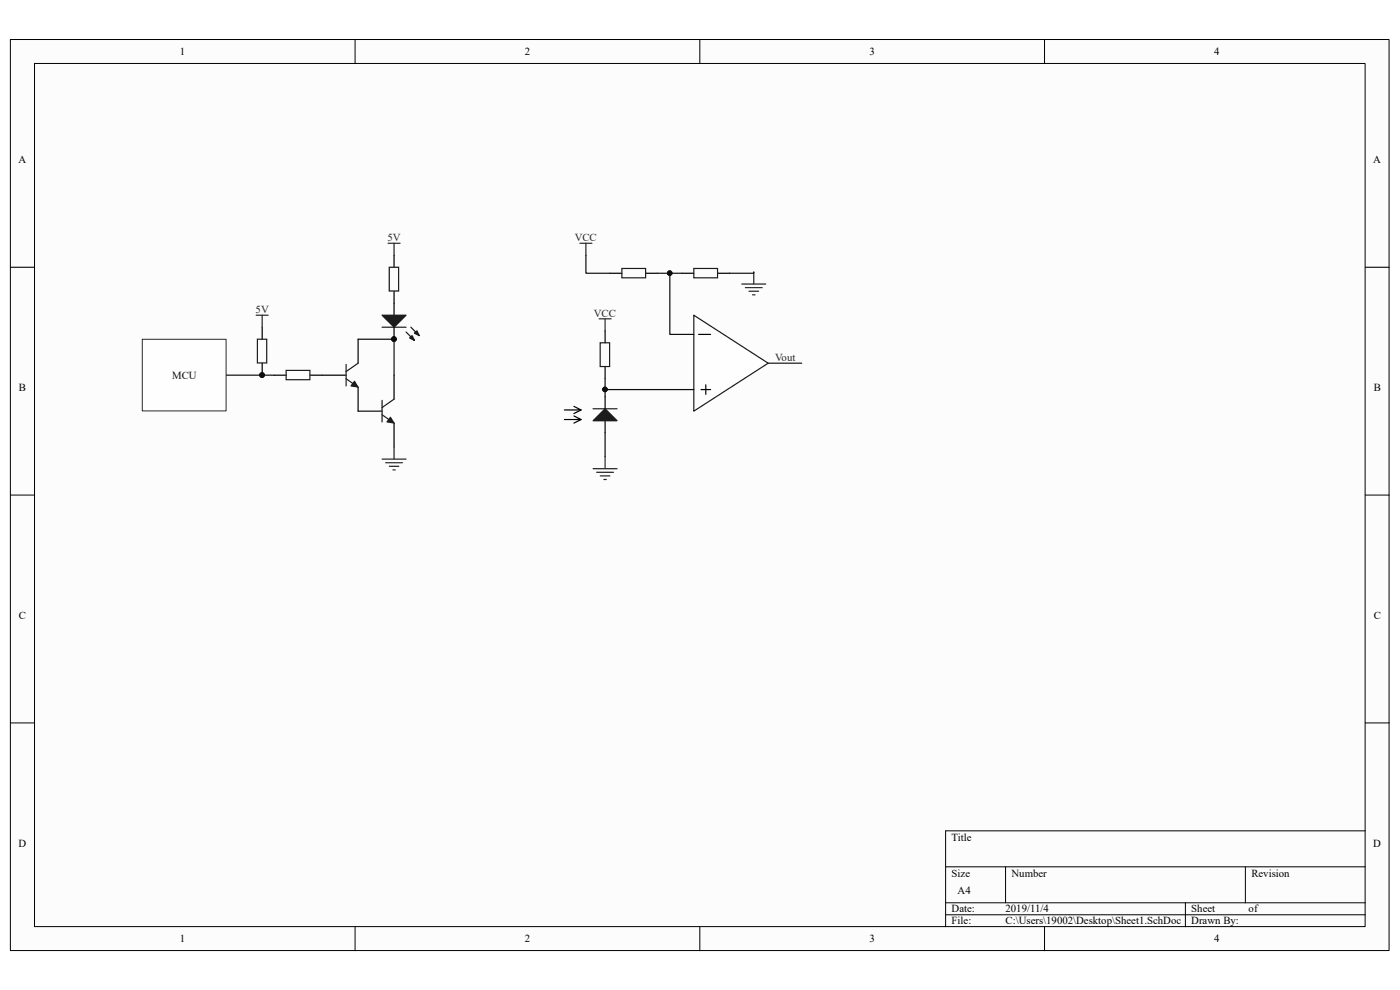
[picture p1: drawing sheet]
<svg xmlns="http://www.w3.org/2000/svg" width="297mm" height="210mm" viewBox="0 0 297 210" stroke-linecap="round" stroke-linejoin="round" font-family="sans-serif">
<path d="M2.2 8.4h292.5v193.2h-292.5z" fill="#fcfcfc"/>
<path d="M2.2 8.4h292.5v193.2h-292.5z" fill="none" stroke="#000" stroke-width=".21"/>
<path d="M7.4 13.5h282.2v183.1h-282.2z" fill="#fcfcfc"/>
<g fill="none" stroke="#000" stroke-width=".21">
<path d="M7.3 13.5h282.3v183.1h-282.3zM75.3 8.4v5.1M148.5 8.4v5.1M221.6 8.4v5.1M2.2 56.7h5.1M289.6 56.7h5.1M2.2 105h5.1M289.6 105h5.1M2.2 153.3h5.1M289.6 153.3h5.1M289.6 176.2h-89v20.4M75.3 196.6v5.1"/>
<path d="M148.5 196.6v5.1M200.6 183.9h89M200.6 191.5h89M200.6 194h89M213.3 183.9v7.6M221.6 196.6v5.1M251.5 191.5v5.1M264.2 183.9v7.6"/>
</g>
<path d="M68.3 79.6h5.1M76 72v5M76 82.1v5.1" fill="none" stroke="#000" stroke-width=".25"/>
<path d="M73.4 77.3v4.6M76 77l-2.6 1.8M73.4 80.3l2.6 1.8" fill="none" stroke="#1c1c1c" stroke-width=".25"/>
<path d="M75.2 80.9l.8 1.2-1.6-.2z" fill="#1c1c1c"/>
<path d="M75.2 80.9l.8 1.2-1.6-.2z" fill="none" stroke="#1c1c1c" stroke-width=".21"/>
<path d="M55.6 69.4v2.6M55.6 77v2.6M58.2 79.6h2.5M65.8 79.6h2.5" fill="none" stroke="#000" stroke-width=".25"/>
<path d="M54.6 72h2v5h-2zM60.7 78.6h5v1.9h-5z" fill="none" stroke="#1c1c1c" stroke-width=".25"/>
<circle cx="55.6" cy="79.6" r=".48" fill="#0e0e0e" stroke="#0e0e0e" stroke-width=".21"/>
<path d="M48 79.6h10.2" fill="none" stroke="#0e0e0e" stroke-width=".25"/>
<path d="M82.3 51.6h2.6M83.6 51.6v2.5M54.3 66.9h2.6M55.6 66.9v2.5" fill="none" stroke="#262626" stroke-width=".25"/>
<path d="M30.2 72h17.8v15.2h-17.8z" fill="#fefefe"/>
<path d="M30.2 72h17.8v15.2h-17.8z" fill="none" stroke="#262626" stroke-width=".21"/>
<path d="M83.6 54.1v2.6M83.6 61.8v5.1M83.6 69.4v2.6" fill="none" stroke="#000" stroke-width=".25"/>
<path d="M82.6 56.7h2v5h-2z" fill="none" stroke="#1c1c1c" stroke-width=".25"/>
<circle cx="83.6" cy="71.9" r=".48" fill="#0e0e0e" stroke="#0e0e0e" stroke-width=".21"/>
<path d="M81.1 66.9h5l-2.5 2.5z" fill="#1c1c1c"/>
<path d="M81.1 66.9h5l-2.5 2.5zM86.1 70.4l1.8 1.8M87.2 69.4l1.7 1.8" fill="none" stroke="#1c1c1c" stroke-width=".25"/>
<path d="M87.4 71.2l.5 1-1-.5z" fill="#1c1c1c"/>
<path d="M87.4 71.2l.5 1-1-.5z" fill="none" stroke="#1c1c1c" stroke-width=".25"/>
<path d="M88.4 70.2l.5 1-1-.5z" fill="#1c1c1c"/>
<path d="M81.1 69.4h5M87.9 70.7l.5-.5 .5 1zM81.1 88l2.5 1.8M81.1 84.9v4.6M83.6 84.7l-2.5 1.8" fill="none" stroke="#1c1c1c" stroke-width=".25"/>
<circle cx="83.6" cy="71.9" r=".48" fill="#0e0e0e" stroke="#0e0e0e" stroke-width=".21"/>
<path d="M83.6 79.6v5.1M76 87.2h5.1M83.6 89.8v5" fill="none" stroke="#000" stroke-width=".25"/>
<path d="M82.8 88.5l.8 1.3-1.5-.3z" fill="#1c1c1c"/>
<path d="M82.8 88.5l.8 1.3-1.5-.3z" fill="none" stroke="#1c1c1c" stroke-width=".21"/>
<path d="M124.3 54.1v3.9h5.1M139.6 58h5M76 72h7.6v7.6" fill="none" stroke="#0e0e0e" stroke-width=".25"/>
<g fill="#0e0e0e" stroke="#0e0e0e" stroke-width=".21">
<circle cx="83.6" cy="71.9" r=".48"/>
<circle cx="142.1" cy="57.9" r=".48"/>
</g>
<path d="M123 51.6h2.6M124.3 51.6v2.5M127.1 67.6h2.5M128.4 67.6v2.6M81.1 97.4h5M81.8 98.2h3.6M82.6 98.9h2M83.3 99.7h.6M83.6 94.8v2.6" fill="none" stroke="#262626" stroke-width=".25"/>
<path d="M129.4 58h2.5M137 58h2.6M144.6 58h2.6M152.3 58h2.5M128.4 70.2v2.5M128.4 77.8v2.5M128.4 84.2v2.5M128.4 89.2v2.6" fill="none" stroke="#000" stroke-width=".25"/>
<path d="M131.9 56.9h5.1v2h-5.1zM147.2 56.9h5v2h-5zM127.3 72.7h2v5.1h-2z" fill="none" stroke="#1c1c1c" stroke-width=".25"/>
<path d="M125.8 89.2l2.6-2.5 2.5 2.5z" fill="#1c1c1c"/>
<path d="M125.8 89.2l2.6-2.5 2.5 2.5zM125.8 86.7h5.1" fill="none" stroke="#1c1c1c" stroke-width=".25"/>
<path d="M125.8 99.4h5.1M128.4 96.9v2.5M126.6 100.2h3.5M127.3 100.9h2.1M128.1 101.7h.5" fill="none" stroke="#262626" stroke-width=".25"/>
<path d="M128.4 91.8v5.1" fill="none" stroke="#0e0e0e" stroke-width=".25"/>
<path d="M121.8 88.2l1.5 .8h-3.6M121.8 86.2l1.5 .8h-3.6M123.3 89l-1.5 .8M123.3 87l-1.5 .7" fill="none" stroke="#000" stroke-width=".25"/>
<path d="M147.2 66.9l15.8 10.1-15.8 10.2z" fill="#fefefe"/>
<path d="M147.2 66.9l15.8 10.1-15.8 10.2z" fill="none" stroke="#1c1c1c" stroke-width=".25"/>
<path d="M142.1 58v12.9h5.1M159.9 57.7v.3h-5.1M163 77h7.1M128.4 80.3v3.9M128.4 82.6h18.8" fill="none" stroke="#0e0e0e" stroke-width=".25"/>
<g fill="#0e0e0e" stroke="#0e0e0e" stroke-width=".21">
<circle cx="142.1" cy="57.9" r=".48"/>
<circle cx="128.3" cy="82.6" r=".48"/>
</g>
<path d="M148.2 70.9h2.5M148.7 82.6h2M149.7 81.6v2.1" fill="none" stroke="#000" stroke-width=".25"/>
<path d="M159.9 57.7v2.6M157.4 60.3h5M158.1 61h3.6M158.9 61.8h2M159.7 62.5h.5" fill="none" stroke="#262626" stroke-width=".25"/>
<g font-size="2.3">
<text x="38.2" y="11.7">1</text>
<text x="111.3" y="11.7">2</text>
<text x="184.4" y="11.7">3</text>
<text x="257.6" y="11.7">4</text>
<text x="3.9" y="34.6">A</text>
<text x="291.3" y="34.6">A</text>
<text x="4" y="82.9">B</text>
<text x="291.4" y="82.9">B</text>
<text x="4" y="131.2">C</text>
<text x="291.4" y="131.2">C</text>
<text x="3.9" y="179.6">D</text>
<text x="201.9" y="178.3">Title</text>
<text x="291.3" y="179.6">D</text>
<text x="201.9" y="185.9">Size</text>
<text x="214.6" y="185.9">Number</text>
<text x="265.5" y="185.9">Revision</text>
<text x="203.2" y="189.7">A4</text>
<text x="201.9" y="193.5">Date:</text>
<text x="201.9" y="196.1">File:</text>
<text x="213.3" y="193.5">2019/11/4</text>
<text x="213.3" y="196.1">C:\Users\19002\Desktop\Sheet1.SchDoc</text>
<text x="252.7" y="193.5">Sheet</text>
<text x="252.7" y="196.1">Drawn By:</text>
<text x="264.9" y="193.5">of</text>
<text x="38.2" y="199.9">1</text>
<text x="111.3" y="199.9">2</text>
<text x="184.4" y="199.9">3</text>
<text x="257.6" y="199.9">4</text>
</g>
<g font-size="2.3" fill="#262626">
<text x="82.2" y="51.1">5V</text>
<text x="121.9" y="51.1">VCC</text>
<text x="54.2" y="66.4">5V</text>
<text x="126" y="67.1">VCC</text>
<text x="164.5" y="76.5">Vout</text>
</g>
<text font-size="2.3" fill="#0e0e0e" x="36.5" y="80.3">MCU</text>
</svg>
